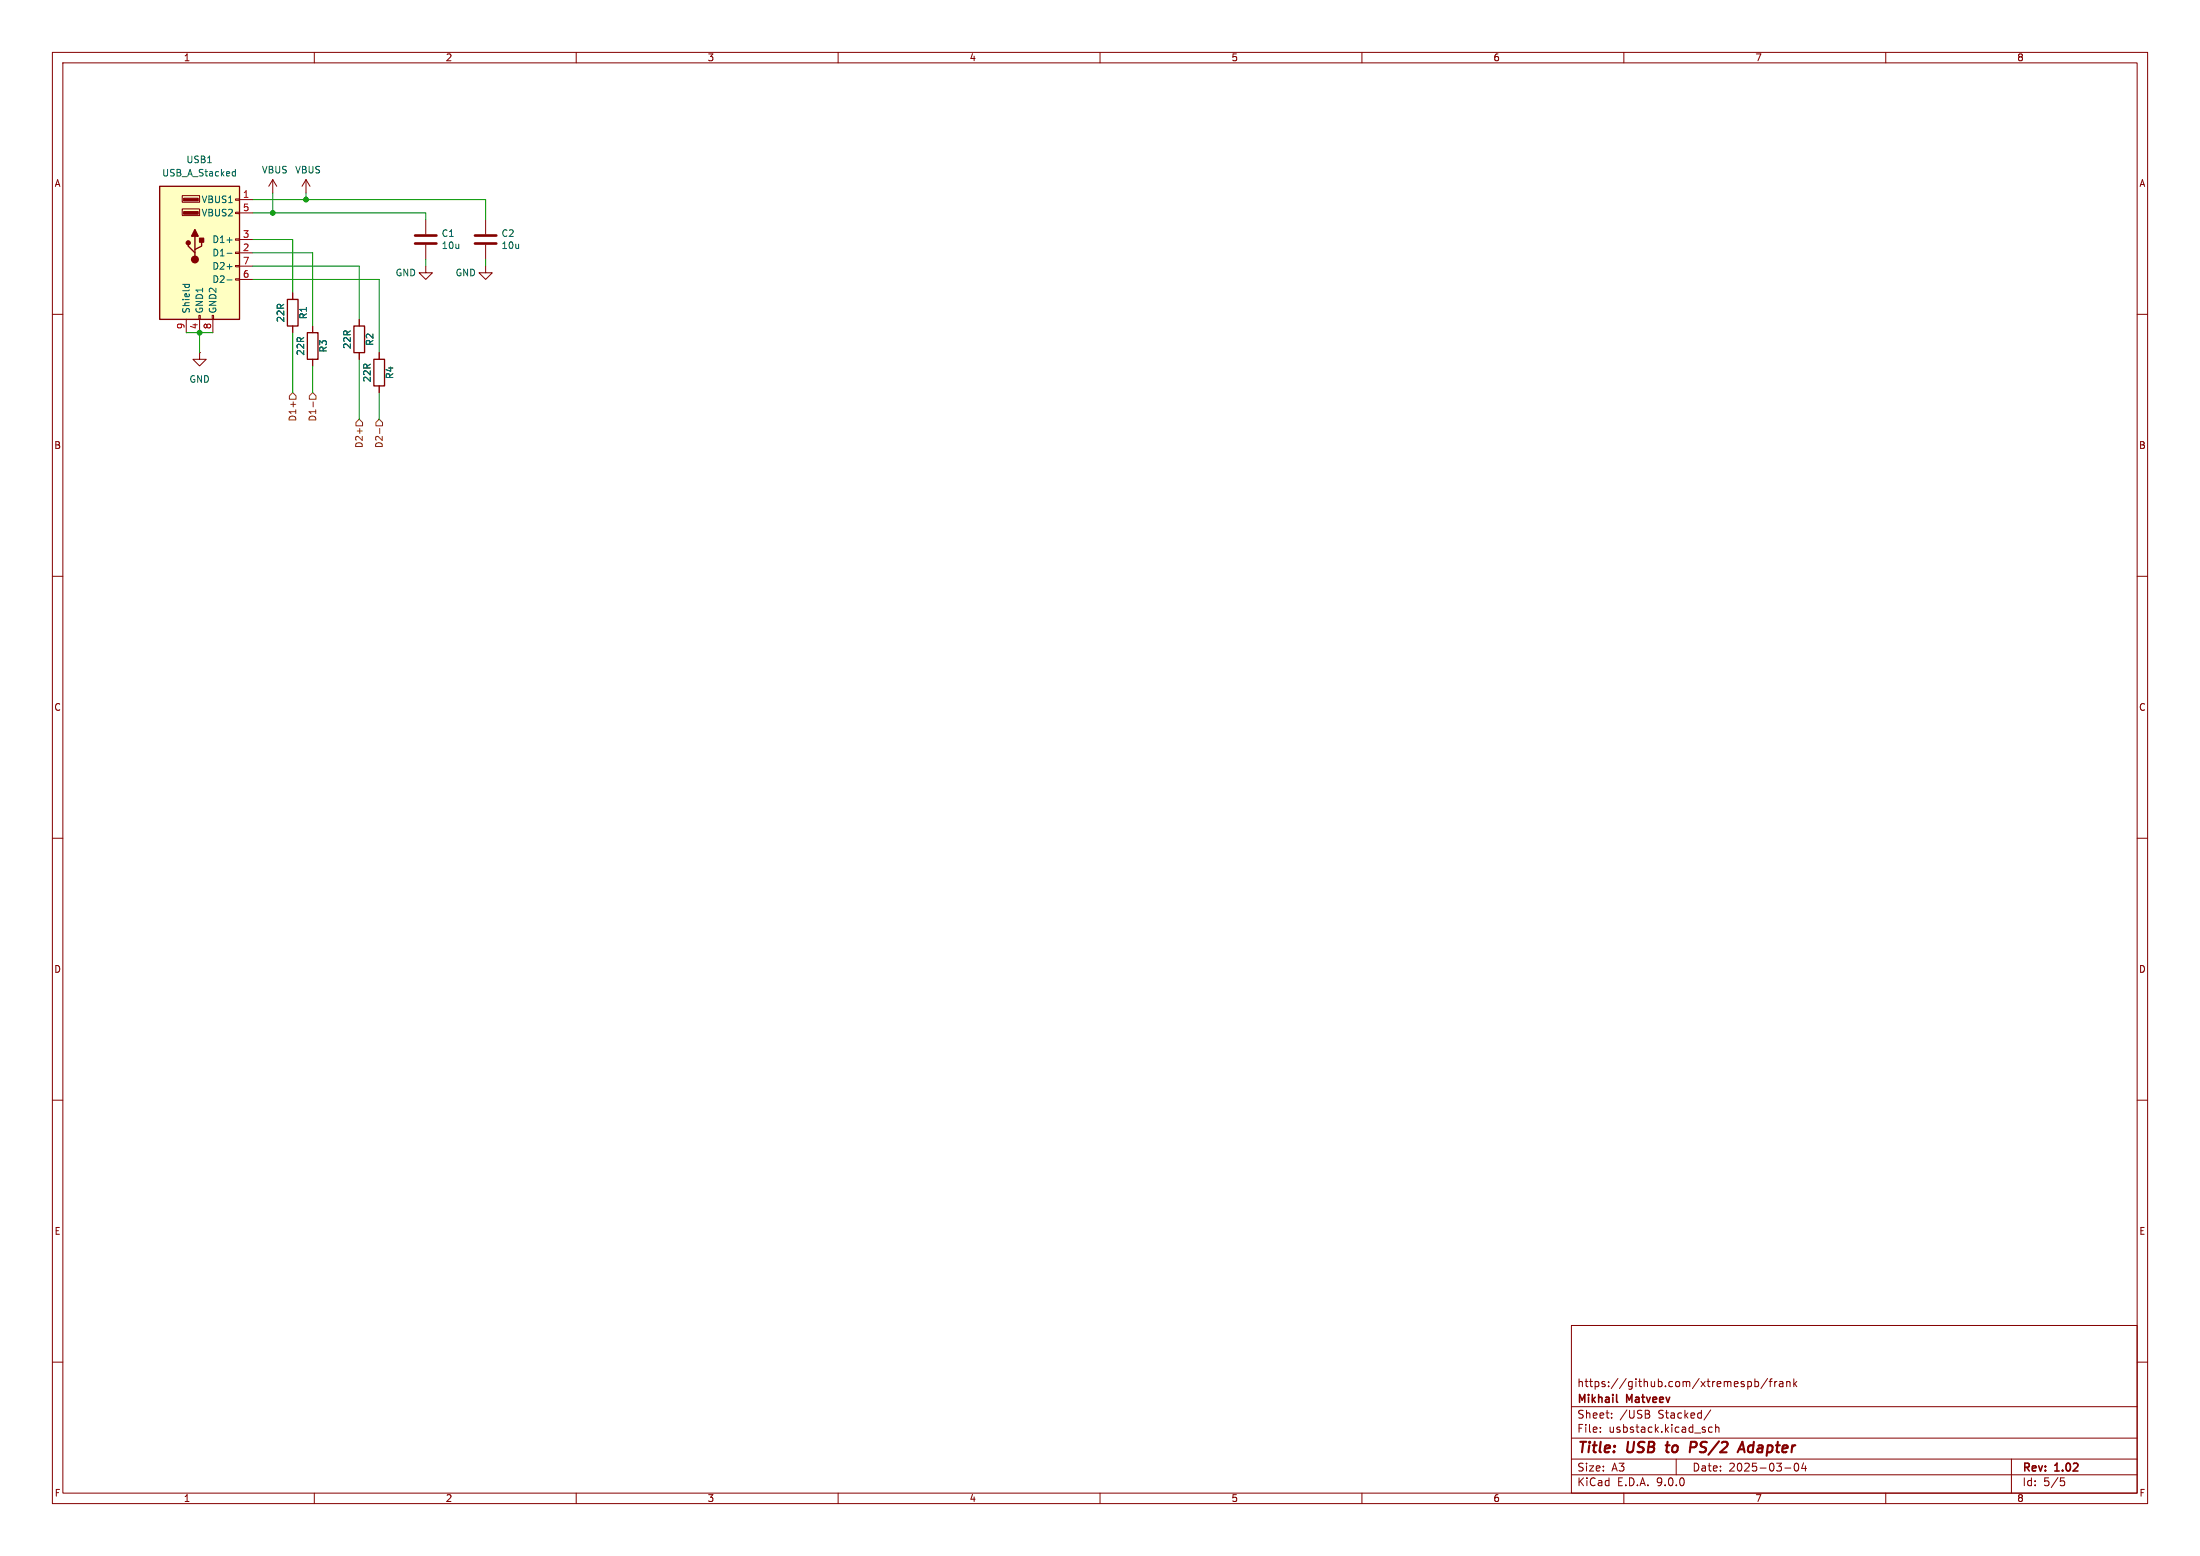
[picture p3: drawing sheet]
<svg xmlns="http://www.w3.org/2000/svg" width="420mm" height="297mm" viewBox="0 0 420 297" stroke-linecap="round" stroke-linejoin="round" font-family="sans-serif">
<g fill="none" stroke="#840000" stroke-width=".19">
<path d="M10 10h400v277h-400zM12 12h396v273h-396zM60 10v2M110 10v2M160 10v2M210 10v2M260 10v2M310 10v2M360 10v2M10 60h2M38.1 67.3v1.3h1.3l-1.3 1.3-1.3-1.3h1.3M38.1 67.3h.1"/>
<path d="M59.7 62.2v1.3M59.7 68.6v1.3M68.6 61v1.2M68.6 67.3v1.3M72.4 67.3v1.3M72.4 73.7v1.2M408 60h2M10 110h2M408 110h2M10 160h2M408 160h2M10 210h2"/>
<path d="M408 210h2M300 253h108v32h-108zM10 260h2M300 278.5h108M300 274.5h108M300 268.5h108M305.5 273.2v.2M305.5 272.5v.1M307.7 270.5v.2M307.7 269.8v.1M314.6 269.9a.4 .4 0 0 1 .4 .4 .4 .4 0 0 1-.3 .4M314.7 269.3l.2 .2-.2 .3"/>
<path d="M320 278.5v3M326.6 269.1l-1.3 1.9M326.9 272.5l-.5-.1-.2 .3 .1 .6h.6M327.5 272.5l.2-.1 .4 .1 .1 .9M327.5 271.9v1.5M333.7 263.8l.4-.1 .3 .3-.2 .6h-.5M335 263.8l.4-.1 .3 .3-.1 .6h-.6M335 263.2v1.5M337.4 263.1l-1.2 1.9M337.7 263.7h.6M338.3 263.2l-.4 .2v1.3M338.8 263.7v1"/>
<path d="M339.2 263.7l-.3 .1-.1 .2M339.7 263.8h.6l.1 .9M340.4 264l-.5 .1a.29 .29 0 0 0-.2 .3 .29 .29 0 0 0 .2 .3l.5-.1M341.1 263.8l.2-.1 .4 .1v.9M341.1 263.7v1M342.4 263.2v1.5M342.6 264.1l.4 .6M342.7 279.4a.81 .81 0 0 0 .3 1.4l.2-.2 .2-.4-.2-.8M343 263.7l-.6 .6M344.3 279.2l-.4 1.1h1M344.7 279.8v1M384 278.5v6.5"/>
<path d="M408 260h2M60 285v2M110 285v2M160 285v2M210 285v2M260 285v2M300 281.5h108M310 285v2M340.7 280.2h1.2M360 285v2M393.4 282.1h.7M393.5 282.7h.4l.3 .2-.2 .6-.5 .1"/>
</g>
<path d="M318 275.9h.7M318.3 275.2l-.2 1.7 .3 .3M323.6 275.2h-.8l-.2 2M323.7 276.2l-1 .1M331.7 277.2l.9-2 .4 2M332 276.6h.9" fill="none" stroke="#840000" stroke-width=".4"/>
<path d="M308.6 267.5l.2 .2" fill="none" stroke="#840000" stroke-width=".3"/>
<path d="M58.7 63.5h2v5.1h-2zM67.6 62.2h2v5.1h-2zM71.4 68.6h2v5.1h-2z" fill="none" stroke="#840000" stroke-width=".25"/>
<path d="M30.5 35.6h15.2v25.4h-15.2z" fill="#ffffc2"/>
<path d="M30.5 35.6h15.2v25.4h-15.2zM35.9 46.4v.6l1.3 1.3v.6M37.2 45.1v2.5M38.5 45.7v1.3l-1.3 .6v.7M54.9 57.2h2v5h-2z" fill="none" stroke="#840000" stroke-width=".25"/>
<g fill="#840000" stroke="#840000" stroke-width=".25">
<path d="M37.2 43.8l.6 1.3h-1.2z"/>
<path d="M38.1 45.5h.8v.7h-.8z"/>
<circle cx="35.9" cy="46.4" r=".38"/>
<circle cx="37.2" cy="49.5" r=".63"/>
</g>
<g fill="#840000" stroke="#840000" stroke-width=".19">
<path d="M35.1 37.8h2.7v.6h-2.7z"/>
<path d="M35.1 40.4h2.7v.5h-2.7z"/>
</g>
<g fill="none" stroke="#840000" stroke-width=".19">
<path d="M34.8 37.3h3.3v1.3h-3.3zM34.8 39.9h3.3v1.2h-3.3zM45 38h.7v.2h-.7zM45.7 38.1h2.6M52.1 34.3l-.8 1.3M52.1 34.3l.7 1.3M52.1 34.3v2.5M58.4 34.3l-.7 1.3M58.4 34.3l.8 1.3M58.4 34.3v2.5M45 40.5h.7v.3h-.7zM45 45.6h.7v.2h-.7z"/>
<path d="M45 48.1h.7v.3h-.7zM45 50.7h.7v.2h-.7zM45 53.2h.7v.3h-.7zM45.7 40.6h2.6M45.7 45.7h2.6M45.7 48.3h2.6M45.7 50.8h2.6M45.7 53.3h2.6M55.9 55.9v1.3M81.3 50.8v1.3h1.2l-1.2 1.2-1.3-1.2h1.3M81.3 41.9v2.8M81.3 46.7v2.8"/>
<path d="M92.7 50.8v1.3h1.3l-1.3 1.2-1.3-1.2h1.3M92.7 41.9v2.8M92.7 46.7v2.8M35.6 61v2.5M38 60.2h.2v.8h-.2zM38.1 61v2.5M40.5 60.2h.3v.8h-.3zM40.6 61v2.5M55.9 62.2v1.3M59.7 62.2v1.3M59.7 68.6v1.3M68.6 61v1.2"/>
<path d="M68.6 67.3v1.3M72.4 67.3v1.3M72.4 73.7v1.2"/>
</g>
<path d="M44.4 33.5h.5M44.4 32.8h.5M44.9 32.3v1.3M34.9 54.3h1.2M35.4 54.3l-.1 .3M36.1 54.3v.3M43.3 45.8h1M43.3 48.4h1M43.3 50.9h1M43.3 53.4h1" fill="none" stroke="#006464" stroke-width=".19"/>
<path d="M79.2 45h4.1M79.2 46.5h4.1M90.7 45h4M90.7 46.5h4" fill="none" stroke="#840000" stroke-width=".51"/>
<path d="M55.9 74.9l.6 .7v.6h-1.3v-.6zM56 76.7v1M59.7 74.9l.6 .7v.6h-1.2v-.6zM59.8 76.7v1M68.6 80l.6 .6v.7h-1.3v-.7zM68.7 81.8v1M72.4 80l.6 .6v.7h-1.2v-.7zM72.5 81.8v1" fill="none" stroke="#725600" stroke-width=".19"/>
<g fill="none" stroke="#009600" stroke-width=".19">
<path d="M48.3 38.1h44.4v3.8M52.1 36.8v3.8M58.4 36.8v1.3M48.3 45.7h7.6v10.2M48.3 40.6h33v1.3M48.3 53.3h24.1v14M48.3 50.8h20.3v10.2M48.3 48.3h11.4v13.9M81.3 49.5v1.3M92.7 49.5v1.3M35.6 63.5h5M38.1 63.5v3.8"/>
<path d="M55.9 63.5v11.4M59.7 69.9v5M68.6 68.6v11.4M72.4 74.9v5.1"/>
</g>
<g fill="#009600" stroke="#009600" stroke-width=".19">
<circle cx="58.4" cy="38.1" r=".46"/>
<circle cx="52.1" cy="40.6" r=".46"/>
<circle cx="38.1" cy="63.5" r=".46"/>
</g>
<g font-size="2.8" fill="#840000">
<text x="301" y="277.9">Title:</text>
<text x="310.6" y="277.9">USB</text>
<text x="319" y="277.9">to</text>
<text x="324.2" y="277.9">PS/2</text>
<text x="334.5" y="277.9">Adapter</text>
</g>
<g font-size="2.1" fill="#840000">
<text x="301" y="268.2">Mikhail</text>
<text x="301" y="265">https://github.com/xtremespb/frank</text>
<text x="310.6" y="268.2">Matveev</text>
<text x="301" y="273.7">File:</text>
<text x="301" y="271">Sheet:</text>
<text x="307.1" y="273.7">usbstack.kicad_sch</text>
<text x="309.2" y="271">/USB</text>
<text x="316.6" y="271">Stacked/</text>
<text x="301" y="281.1">Size:</text>
<text x="307.6" y="281.1">A3</text>
<text x="323" y="281.1">Date:</text>
<text x="330" y="281.1">2025-03-04</text>
<text x="386" y="281.3">Rev:</text>
<text x="392.4" y="281.3">1.02</text>
<text x="301" y="283.9">KiCad</text>
<text x="308.7" y="283.9">E.D.A.</text>
<text x="316.3" y="283.9">9.0.0</text>
<text x="386" y="283.9">Id:</text>
<text x="390.1" y="283.9">5/5</text>
</g>
<g font-size="1.8" fill="#840000">
<text x="35" y="11.9">1</text>
<text x="85" y="11.9">2</text>
<text x="135" y="11.9">3</text>
<text x="185" y="11.9">4</text>
<text x="235" y="11.9">5</text>
<text x="285" y="11.9">6</text>
<text x="335" y="11.9">7</text>
<text x="385" y="11.9">8</text>
<text x="10.3" y="35.9">A</text>
<text x="408.3" y="35.9">A</text>
<text x="10.3" y="85.9">B</text>
<text x="408.2" y="85.9">B</text>
<text x="10.3" y="135.9">C</text>
<text x="408.2" y="135.9">C</text>
<text x="10.3" y="185.9">D</text>
<text x="408.2" y="185.9">D</text>
<text x="10.3" y="235.9">E</text>
<text x="408.3" y="235.9">E</text>
<text x="10.3" y="285.9">F</text>
<text x="35" y="286.9">1</text>
<text x="85" y="286.9">2</text>
<text x="135" y="286.9">3</text>
<text x="185" y="286.9">4</text>
<text x="235" y="286.9">5</text>
<text x="285" y="286.9">6</text>
<text x="335" y="286.9">7</text>
<text x="385" y="286.9">8</text>
<text x="408.3" y="285.9">F</text>
</g>
<g font-size="1.8" fill="#006464">
<text x="30.9" y="33.9">USB_A_Stacked</text>
<text x="35.5" y="31.3">USB1</text>
<text x="49.9" y="33.3">VBUS</text>
<text x="56.3" y="33.3">VBUS</text>
<text x="38.4" y="39">VBUS1</text>
<text x="38.4" y="41.5">VBUS2</text>
<text x="40.4" y="46.6">D1+</text>
<text x="84.2" y="45.4">C1</text>
<text x="84.2" y="47.7">10u</text>
<text x="95.6" y="45.4">C2</text>
<text x="95.6" y="47.7">10u</text>
<text x="40.4" y="49.1">D1-</text>
<text x="40.4" y="51.7">D2+</text>
<text x="75.4" y="52.9">GND</text>
<text x="86.9" y="52.9">GND</text>
<text x="36.4" y="59.9" transform="rotate(-90 36.4 59.9)">Shield</text>
<text x="39" y="59.9" transform="rotate(-90 39 59.9)">GND1</text>
<text x="40.4" y="54.2">D2-</text>
<text x="41.5" y="59.9" transform="rotate(-90 41.5 59.9)">GND2</text>
<text x="54.5" y="61.6" transform="rotate(-90 54.5 61.6)">22R</text>
<text x="58.8" y="61" transform="rotate(-90 58.8 61)">R1</text>
<text x="58.3" y="68" transform="rotate(-90 58.3 68)">22R</text>
<text x="62.6" y="67.4" transform="rotate(-90 62.6 67.4)">R3</text>
<text x="67.2" y="66.7" transform="rotate(-90 67.2 66.7)">22R</text>
<text x="71.5" y="66.1" transform="rotate(-90 71.5 66.1)">R2</text>
<text x="36.1" y="73.3">GND</text>
<text x="71" y="73.1" transform="rotate(-90 71 73.1)">22R</text>
<text x="75.3" y="72.5" transform="rotate(-90 75.3 72.5)">R4</text>
</g>
<g font-size="1.8" fill="#a90000">
<text x="46.3" y="37.8">1</text>
<text x="46.3" y="40.4">5</text>
<text x="46.3" y="45.5">3</text>
<text x="46.3" y="48">2</text>
<text x="46.3" y="50.5">7</text>
<text x="46.3" y="53.1">6</text>
<text x="35.3" y="62.9" transform="rotate(-90 35.3 62.9)">9</text>
<text x="37.8" y="62.9" transform="rotate(-90 37.8 62.9)">4</text>
<text x="40.4" y="62.9" transform="rotate(-90 40.4 62.9)">8</text>
</g>
<g font-size="1.8" fill="#725600">
<text x="56.7" y="80.6" transform="rotate(-90 56.7 80.6)">D1+</text>
<text x="60.6" y="80.6" transform="rotate(-90 60.6 80.6)">D1-</text>
<text x="69.4" y="85.6" transform="rotate(-90 69.4 85.6)">D2+</text>
<text x="73.3" y="85.6" transform="rotate(-90 73.3 85.6)">D2-</text>
</g>
</svg>
